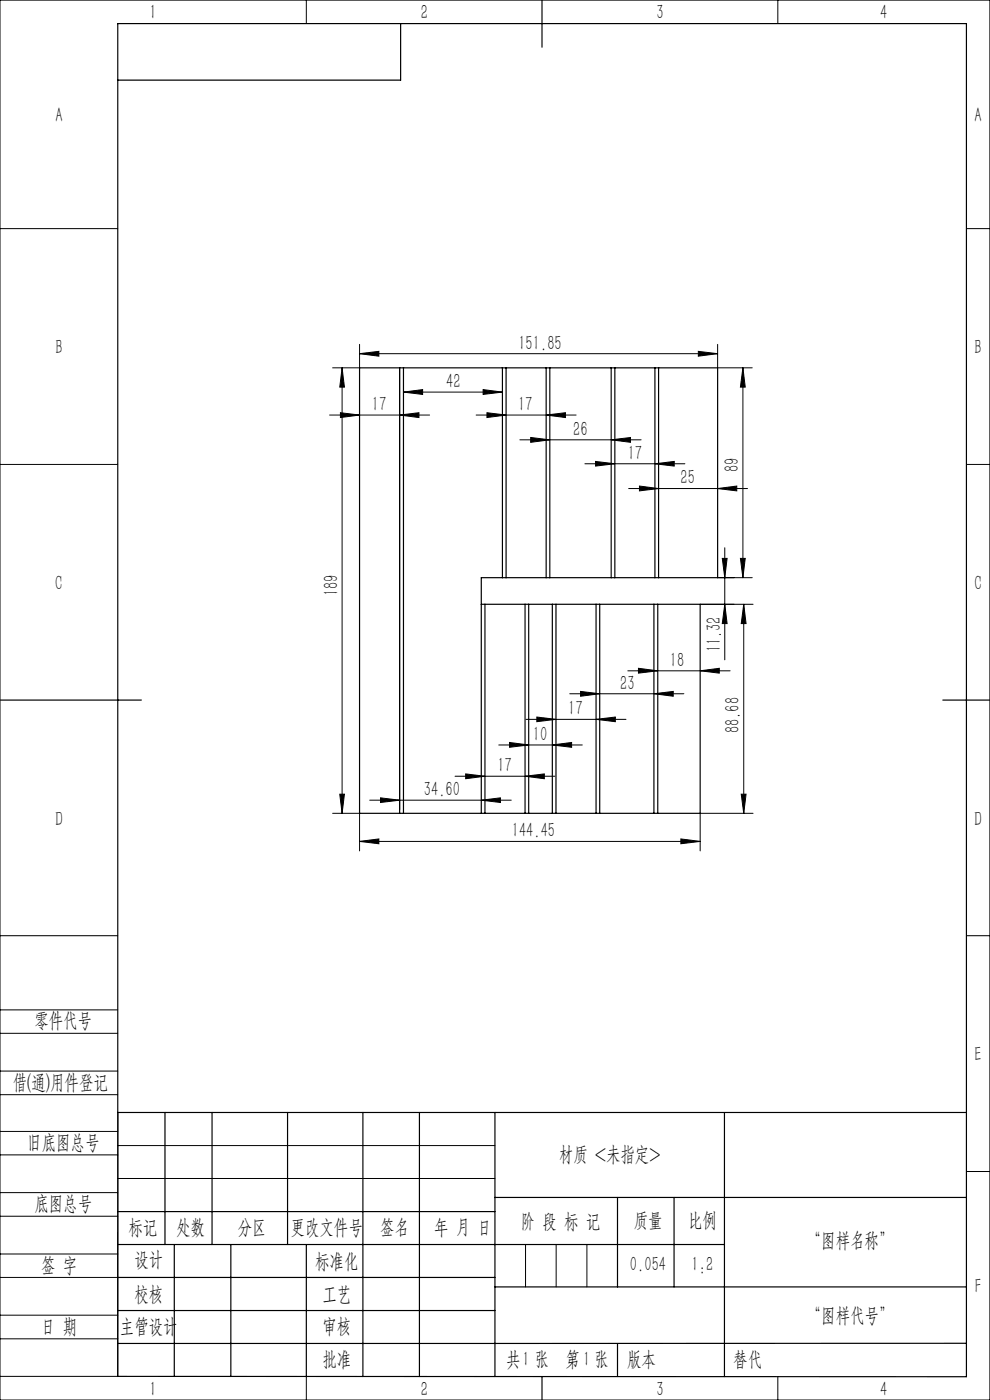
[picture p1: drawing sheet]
<svg xmlns="http://www.w3.org/2000/svg" width="210mm" height="297mm" viewBox="0 0 210 297" stroke-linecap="round" stroke-linejoin="round" font-family="sans-serif">
<g fill="none" stroke="#000" stroke-width=".21">
<path d="M0 0h210v297h-210zM65 0v5M165 0v5M0 48.5h25M205 48.5h5M72.6 78l.5 4.1h-1zM72.6 78v94.5M76.3 75l4.1-.5v1.1zM76.3 73.1v4.9h-5.7M76.3 75h75.9M84.8 78v93.8M148.1 74.5l4.1 .5-4.1 .6z"/>
<path d="M152.2 73.1v4.9h7.4M157.6 78v44.6M157.6 78l.5 4.1h-1zM0 98.5h25M69.9 88h21.2M72.2 87.6l4.1 .4-4.1 .6zM84.8 88l4.1-.4v1zM85.6 83.2l4-.5v1zM85.6 83.2h21M101 88h21.2M102.5 82.7l4.1 .5-4.1 .5zM103.3 87.6l4.1 .4-4.1 .6z"/>
<path d="M110.3 93.3h25.7M112.6 92.8l4 .5-4 .5zM115.9 88l4-.4v1zM124.1 98.4h21.2M126.3 97.9l4.1 .5-4.1 .5zM129.6 93.3l4.1-.5v1zM138.9 98.4l4.1-.5v1zM205 98.5h5M133.3 103.6h25.3M135.6 103.1l4.1 .5-4.1 .5zM152.2 103.6l4.1-.5v1zM153.2 118.5h1l-.5 4.1z"/>
<path d="M153.7 116.2v23.8M157.1 118.5h1l-.5 4.1zM152.2 122.6h7.4M153.7 128.2l.5 4.1h-1zM157.8 128.2l.5 4.1h-1.1zM157.8 128.2v44.3M159.7 128.2h-11.2M105.8 158h17.7M108.1 157.5l4 .5-4 .5zM111.6 152.6h21.2M113.9 152.1l4 .5-4 .5zM117.2 158l4-.5v1z"/>
<path d="M120.9 147.2h24.2M123.2 146.7l4 .5-4 .5zM126.4 152.6l4.1-.5v1zM133.2 142.3h21.7M135.4 141.8l4.1 .5-4.1 .5zM138.7 147.2l4.1-.5v1zM148.5 142.3l4.1-.5v1zM70.6 172.5h5.7v8M72.1 168.5h1l-.5 4zM76.3 178.5l4.1-.5v1zM76.3 178.5h72.2M78.4 169.8h30"/>
<path d="M80.7 169.3l4.1 .5-4.1 .4zM96.5 164.7h21.2M98.8 164.2l4.1 .5-4.1 .5zM102.1 169.8l4.1-.5v.9zM111.4 164.7l4.1-.5v1zM144.4 178l4.1 .5-4.1 .5zM157.2 168.5h1.1l-.5 4zM159.7 172.5h-11.2v8M0 198.5h25M205 198.5h5M0 214.2h25M0 219.2h25"/>
<path d="M0 232.2h25M0 227.2h25M25 236v56h-25M0 245h25M0 240h25M0 258h25M0 253h25M25 243h80M25 250h80M205 248.5h5M0 271h25M0 266h25"/>
<path d="M0 279h25M111.5 264v9M118 264v9M124.5 264v9M0 284h25M65 292.1v4.9M153.7 292h.1M165 292v5"/>
</g>
<g fill="none" stroke="#000" stroke-width=".25">
<path d="M85 5v12h-60M115 0v10M84.8 78v94.5M85.6 78v94.5M106.6 78v44.6M107.4 78v44.6M115.9 78v44.6M116.6 78v44.6M129.6 78v44.6M130.4 78v44.6M138.9 78v44.6M139.7 78v44.6"/>
<path d="M102.1 128.2h46.4v44.3h-72.2v-94.5h75.9v44.6h-50.1v49.9M102.9 128.2v44.3M111.4 128.2v44.3M112.1 128.2v44.3M117.2 128.2v44.3M117.9 128.2v44.3M126.4 128.2v44.3M127.2 128.2v44.3M138.7 128.2v44.3M139.5 128.2v44.3M0 148.5h30M200 148.5h10"/>
<path d="M25 236h180M35 236v28M45 236v28M61 236v28M77 236v56M89 236v56M105 236v56M153.7 236v56M25 257h80M105 254h100M131 254v19M143 254v19"/>
<path d="M25 264h128.7M25 271h80M25 278h80M37 264v28M49 264v28M65 264.1v28M105 273h100M25 292l180 .1v-287.1h-180v287M115 292v5M131 285v7M205 285h-180"/>
</g>
<g fill="#000">
<path d="M72.6 78l.5 4.1h-1zM72.1 168.5h1l-.5 4zM157.8 128.2l.5 4.1h-1.1zM157.2 168.5h1.1l-.5 4z"/>
<path d="M76.3 75l4.1-.5v1.1zM148.1 74.5l4.1 .5-4.1 .6zM80.7 169.3l4.1 .5-4.1 .4zM102.1 169.8l4.1-.5v.9zM98.8 164.2l4.1 .5-4.1 .5zM111.4 164.7l4.1-.5v1zM108.1 157.5l4 .5-4 .5zM117.2 158l4-.5v1zM113.9 152.1l4 .5-4 .5zM126.4 152.6l4.1-.5v1zM123.2 146.7l4 .5-4 .5zM138.7 147.2l4.1-.5v1zM135.4 141.8l4.1 .5-4.1 .5zM148.5 142.3l4.1-.5v1zM85.6 83.2l4-.5v1zM102.5 82.7l4.1 .5-4.1 .5zM103.3 87.6l4.1 .4-4.1 .6zM115.9 88l4-.4v1zM112.6 92.8l4 .5-4 .5zM129.6 93.3l4.1-.5v1zM126.3 97.9l4.1 .5-4.1 .5zM138.9 98.4l4.1-.5v1zM135.6 103.1l4.1 .5-4.1 .5zM152.2 103.6l4.1-.5v1zM76.3 178.5l4.1-.5v1zM144.4 178l4.1 .5-4.1 .5zM72.2 87.6l4.1 .4-4.1 .6zM84.8 88l4.1-.4v1z"/>
<path d="M157.1 118.5h1l-.5 4.1zM157.6 78l.5 4.1h-1zM153.7 128.2l.5 4.1h-1zM153.2 118.5h1l-.5 4.1z"/>
</g>
<g font-size="4.4">
<text x="31.7" y="4.1">1</text>
<text x="89.2" y="4.1">2</text>
<text x="139.2" y="4.1">3</text>
<text x="186.7" y="4.1">4</text>
<text x="11.7" y="25.9">A</text>
<text x="206.7" y="25.9">A</text>
<text x="11.7" y="75.1">B</text>
<text x="110" y="74.2">151.85</text>
<text x="206.7" y="75.1">B</text>
<text x="94.7" y="82.3">42</text>
<text x="78.9" y="87.2">17</text>
<text x="109.9" y="87.2">17</text>
<text x="121.6" y="92.4">26</text>
<text x="133.1" y="97.5">17</text>
<text x="156.7" y="100.1" transform="rotate(-90 156.7 100.1)">89</text>
<text x="144.3" y="102.7">25</text>
<text x="11.7" y="125.1">C</text>
<text x="206.7" y="125.1">C</text>
<text x="71.7" y="126.5" transform="rotate(-90 71.7 126.5)">189</text>
<text x="142.1" y="141.4">18</text>
<text x="152.9" y="138.4" transform="rotate(-90 152.9 138.4)">11.32</text>
<text x="131.6" y="146.3">23</text>
<text x="120.6" y="151.7">17</text>
<text x="156.9" y="155.5" transform="rotate(-90 156.9 155.5)">88.68</text>
<text x="113" y="157.1">10</text>
<text x="105.5" y="163.8">17</text>
<text x="89.9" y="168.9">34.60</text>
<text x="11.7" y="175.1">D</text>
<text x="108.6" y="177.6">144.45</text>
<text x="206.7" y="175.1">D</text>
<text x="7.3" y="217.9">零件代号</text>
<text x="206.7" y="225.1">E</text>
<text x="2.7" y="231">借(通)用件登记</text>
<text x="5.8" y="243.7">旧底图总号</text>
<text x="118.6" y="246.2">材质 &lt;未指定&gt;</text>
<text x="7.3" y="256.8">底图总号</text>
<text x="27.2" y="261.9">标记</text>
<text x="37.4" y="261.9">处数</text>
<text x="50.5" y="261.9">分区</text>
<text x="61.7" y="261.9">更改文件号</text>
<text x="80.6" y="261.9">签名</text>
<text x="92.1" y="261.9">年 月 日</text>
<text x="110.5" y="260.4">阶 段 标 记</text>
<text x="134.4" y="260.4">质量</text>
<text x="145.9" y="260.4">比例</text>
<text x="8.7" y="269.8">签 字</text>
<text x="28.5" y="268.7">设计</text>
<text x="66.9" y="269">标准化</text>
<text x="133.6" y="269.7">0.054</text>
<text x="146.7" y="269.7">1:2</text>
<text x="171.2" y="264.6">“图样名称”</text>
<text x="28.5" y="275.9">校核</text>
<text x="68.4" y="275.9">工艺</text>
<text x="206.8" y="274.4">F</text>
<text x="171.2" y="280.6">“图样代号”</text>
<text x="8.7" y="282.9">日 期</text>
<text x="25.4" y="282.9">主管设计</text>
<text x="68.4" y="282.8">审核</text>
<text x="68.4" y="289.9">批准</text>
<text x="107.4" y="289.9">共 张</text>
<text x="110.8" y="289.9">1</text>
<text x="120" y="289.9">第 张</text>
<text x="123.7" y="289.9">1</text>
<text x="133" y="289.9">版本</text>
<text x="155.5" y="289.9">替代</text>
<text x="31.7" y="296.1">1</text>
<text x="89.2" y="296.1">2</text>
<text x="139.2" y="296.1">3</text>
<text x="186.7" y="296.1">4</text>
</g>
</svg>
